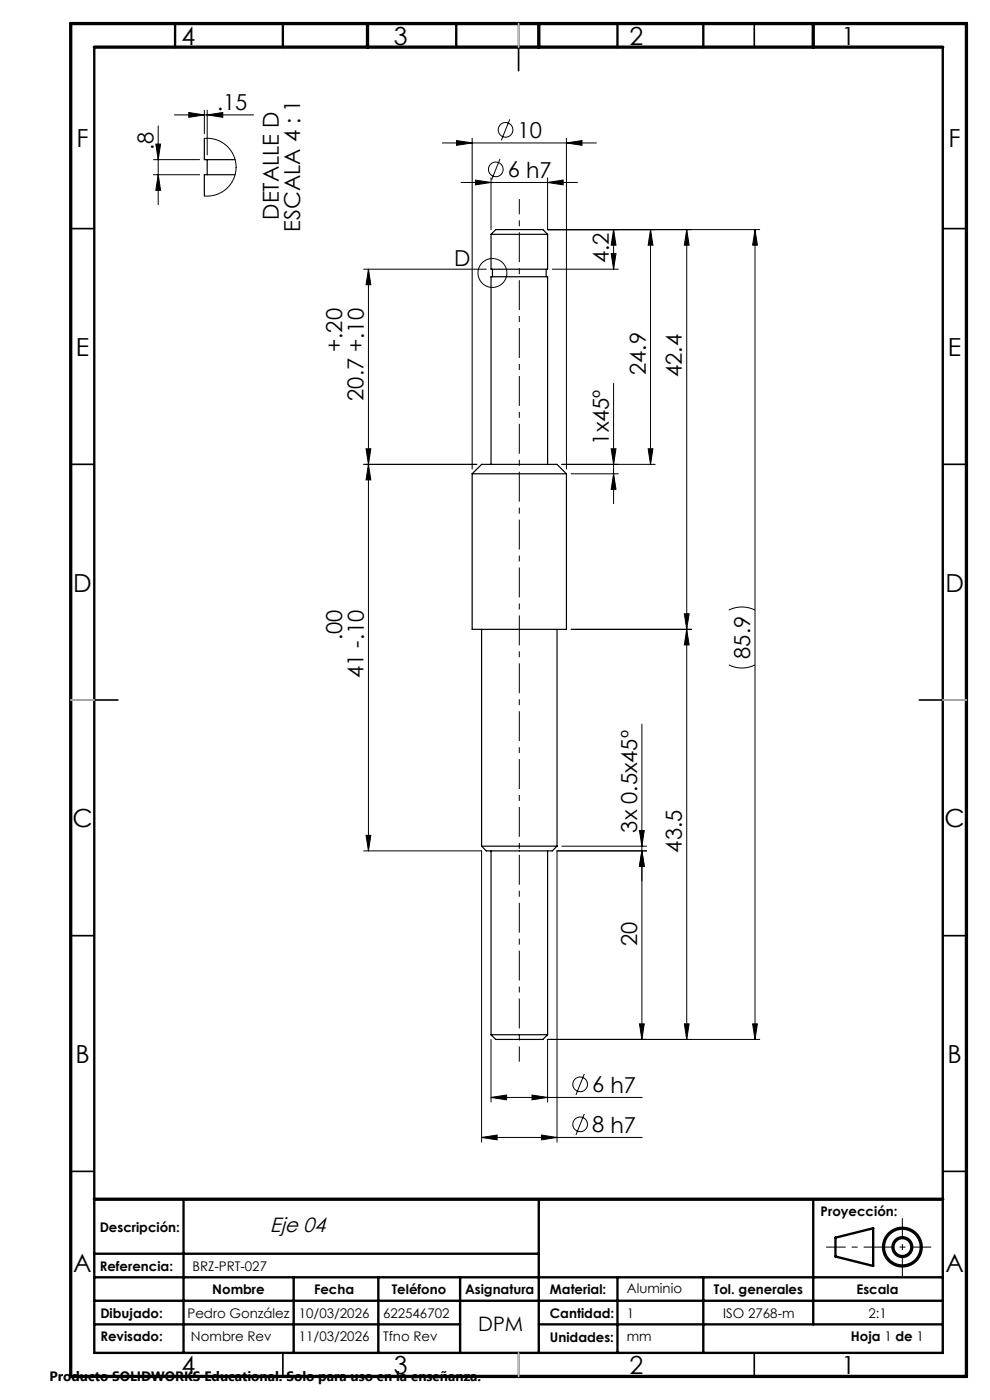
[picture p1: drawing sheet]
<svg xmlns="http://www.w3.org/2000/svg" width="210mm" height="297mm" viewBox="0 0 210 297" stroke-linecap="round" stroke-linejoin="round" font-family="sans-serif">
<g fill="none" stroke="#000" stroke-width=".25">
<path d="M43.3 29.4v4.5h6.6M43.9 33.9v3.2M49.9 37.1h-6.6v4.5M104.2 49.7h12M104.2 49.7l1-1h10l1 1M104.2 49.7v7.4h12v-7.4M104.5 57.1v1.6M115.9 57.1v1.6M104.2 98.5v-39.8h12v39.8M100.2 100.5h20M100.2 100.5l2-2h16l2 2M100.2 100.5v33h20v-33"/>
<path d="M102.2 133.5v46M118.2 133.5v46M102.2 179.5h16M102.2 179.5l1 1h14l1-1M104.2 180.5v39M116.2 180.5v39M104.2 219.5h12M104.2 219.5l1 1h10l1-1"/>
</g>
<g fill="none" stroke="#000" stroke-width=".21">
<path d="M32.6 33.9h9.7M32.6 37.1h9.7M33.1 30.6h1l-.5 3.3zM33.6 37.1l.5 3.3h-1zM33.6 26.7v16.7M37 24.4h16.8M40 23.9l3.3 .5-3.3 .5zM43.3 29.4h1.3l1.3 .3 1.2 .5 1 .7 .8 1 .7 1.1 .3 1.2 .2 1.3-.1 1.2-.4 1.2-.7 1.1-.8 1-1 .8-1.2 .5-1.3 .3h-1.3M43.3 23.4v5M43.9 24.4l3.3-.5v1zM43.9 23.4v9.5M93.8 30.3h32.7"/>
<path d="M96.9 29.8l3.3 .5-3.3 .5zM97.8 38.7h24.7M100.2 29.3v70.2M100.9 38.2l3.3 .5-3.3 .5zM104.2 37.7v11M106.1 33.7l-1.8 4.5M108.1 25.3l-1.8 4.5M116.2 38.7l3.3-.5v1zM116.2 37.7v11h45M120.2 30.3l3.3-.5v1zM120.2 29.3v70.2M77.2 57.1h26"/>
<path d="M78.2 57.1l.5 3.3h-1.1zM78.2 57.1v123.4M117.2 57.1h14M129.6 53.8h1.1l-.5 3.3zM130.2 48.7l.5 3.3h-1.1zM130.2 48.7v8.4M138 48.7l.5 3.3h-1zM138 48.7v49.8M145.7 48.7l.5 3.3h-1zM145.7 48.7v171.8M160.2 48.7l.5 3.3h-1.1zM160.2 48.7v171.8"/>
<path d="M77.2 98.5h24M77.6 95.2h1.1l-.5 3.3zM78.2 98.5l.5 3.3h-1.1zM119.2 98.5h19.8M129.6 95.2h1.1l-.5 3.3zM130.2 81.3v25.6M137.5 95.2h1l-.5 3.3zM121.2 100.5h10M130.2 100.5l.5 3.3h-1.1zM121.2 133.5h25.5M145.2 130.2h1l-.5 3.3zM145.7 133.5l.5 3.3h-1z"/>
<path d="M154.6 129.4a6.2 6.2 0 0 1 5.6 0M136.2 153.6v66.9M154.6 141.1a6.2 6.2 0 0 0 5.6 0M77.6 177.2h1.1l-.5 3.3zM119.2 179.5h18M135.6 176.2h1.1l-.5 3.3zM77.2 180.5h25v61.8M136.2 180.5l.5 3.3h-1.1zM137.2 180.5h-19v61.8M135.6 217.2h1.1l-.5 3.3zM145.2 217.2h1l-.5 3.3zM159.6 217.2h1.1l-.5 3.3z"/>
<path d="M104.2 232.8l3.3-.5v1zM104.2 220.5v13.3M104.2 232.8h32M112.9 232.3l3.3 .5-3.3 .5zM124 227.8l-1.8 4.5M124 236.3l-1.8 4.4M161.2 220.5h-45v13.3M102.2 241.3l3.3-.5v1zM102.2 241.3h34M114.9 240.8l3.3 .5-3.3 .5z"/>
<circle cx="105.2" cy="35.9" r="1.56"/>
<circle cx="107.2" cy="27.5" r="1.56"/>
<circle cx="104.5" cy="57.9" r="3.1"/>
<circle cx="123.1" cy="230" r="1.56"/>
<circle cx="123.1" cy="238.5" r="1.56"/>
</g>
<g fill="none" stroke="#000" stroke-width=".7" stroke-linecap="butt">
<circle cx="191.4" cy="264.6" r="2"/>
<circle cx="191.4" cy="264.6" r="4"/>
</g>
<path d="M110.2 225.2v-183" fill="none" stroke="#000" stroke-width=".21" stroke-dasharray="6.3 1.3 1.3 1.3" stroke-dashoffset="3.1" stroke-linecap="butt"/>
<path d="M197.5 264.6h-22.3" fill="none" stroke="#000" stroke-width=".21" stroke-dasharray="6.3 1.3 1.3 1.3" stroke-dashoffset="2.2" stroke-linecap="butt"/>
<path d="M191.4 258.4v12.3" fill="none" stroke="#000" stroke-width=".21" stroke-dasharray="6.3 1.3 1.3 1.3" stroke-dashoffset="2.1" stroke-linecap="butt"/>
<g fill="none" stroke="#000" stroke-width=".35">
<path d="M60 5v5M110 5v10M160 5v5M15 48.5h5M200 48.5h5M15 98.5h5M200 98.5h5M15 148.5h10M195 148.5h10M15 198.5h5M200 198.5h5M15 248.5h5"/>
<path d="M200 248.5h5M60 287v5M110 287v5M160 287v5"/>
</g>
<g fill="none" stroke="#000" stroke-width=".5">
<path d="M20 10v277h180v-277M37.1 5v5M60 5v5M96.8 5v5M131 5v5M149.2 5v5M38.9 254.4v32.6M114.3 254.4v32.6M172.5 254.4v26.6M20 266h94.3M20 271h180M20 275.9h180"/>
<path d="M62.3 271v16M80.2 271v16M97.6 271v16M131 271v16M149.2 271v16M177.2 262.6l8-2v8l-8-2zM20 281h77.6M114.3 281h85.7"/>
</g>
<path d="M15 5h190v287h-190zM20 10h180M78 5v5M114.3 5v5M172.5 5v5M20 254.4h180" fill="none" stroke="#000" stroke-width=".7"/>
<path d="M110 5v5M15 148.5h5M200 148.5h5M110 287v5" fill="none" stroke="#c0c0c0" stroke-width=".35"/>
<g fill="#000">
<path d="M130.2 48.7l.5 3.3h-1.1zM129.6 53.8h1.1l-.5 3.3zM136.2 180.5l.5 3.3h-1.1zM135.6 217.2h1.1l-.5 3.3zM160.2 48.7l.5 3.3h-1.1zM159.6 217.2h1.1l-.5 3.3zM138 48.7l.5 3.3h-1zM137.5 95.2h1l-.5 3.3zM145.7 48.7l.5 3.3h-1zM145.2 130.2h1l-.5 3.3zM78.2 98.5l.5 3.3h-1.1zM77.6 177.2h1.1l-.5 3.3zM145.7 133.5l.5 3.3h-1zM145.2 217.2h1l-.5 3.3zM33.1 30.6h1l-.5 3.3zM33.6 37.1l.5 3.3h-1z"/>
<path d="M77.6 95.2h1.1l-.5 3.3zM78.2 57.1l.5 3.3h-1.1z"/>
<path d="M136.2 180.5l.5 3.3h-1.1zM135.6 176.2h1.1l-.5 3.3zM130.2 100.5l.5 3.3h-1.1zM129.6 95.2h1.1l-.5 3.3z"/>
<path d="M104.2 232.8l3.3-.5v1zM112.9 232.3l3.3 .5-3.3 .5zM100.9 38.2l3.3 .5-3.3 .5zM116.2 38.7l3.3-.5v1zM96.9 29.8l3.3 .5-3.3 .5zM120.2 30.3l3.3-.5v1zM102.2 241.3l3.3-.5v1zM114.9 240.8l3.3 .5-3.3 .5zM40 23.9l3.3 .5-3.3 .5zM43.9 24.4l3.3-.5v1z"/>
</g>
<g font-size="5.3">
<text x="38.5" y="9.5">4</text>
<text x="83.5" y="9.5">3</text>
<text x="133.5" y="9.5">2</text>
<text x="178.5" y="9.5">1</text>
<text x="16.2" y="31.2">F</text>
<text x="201.2" y="31.2">F</text>
<text x="16.1" y="75.5">E</text>
<text x="201.1" y="75.5">E</text>
<text x="15.5" y="125.5">D</text>
<text x="200.5" y="125.5">D</text>
<text x="15.4" y="175.5">C</text>
<text x="200.4" y="175.5">C</text>
<text x="16" y="225.5">B</text>
<text x="201" y="225.5">B</text>
<text x="15.5" y="269.7">A</text>
<text x="200.5" y="269.7">A</text>
<text x="38.5" y="291.5">4</text>
<text x="83.5" y="291.5">3</text>
<text x="133.5" y="291.5">2</text>
<text x="178.5" y="291.5">1</text>
</g>
<g font-size="4.7">
<text x="46" y="23.4">.15</text>
<text x="109.8" y="29.3">10</text>
<text x="32.5" y="31.9" transform="rotate(-90 32.5 31.9)">.8</text>
<text x="107.7" y="37.6">6 h7</text>
<text x="59.2" y="46.6" transform="rotate(-90 59.2 46.6)">DETALLE D</text>
<text x="63.7" y="49.1" transform="rotate(-90 63.7 49.1)">ESCALA 4 : 1</text>
<text x="96.4" y="56.4">D</text>
<text x="129.1" y="55.9" transform="rotate(-90 129.1 55.9)">4.2</text>
<text x="72.6" y="74.7" transform="rotate(-90 72.6 74.7)">+.20</text>
<text x="137" y="79.5" transform="rotate(-90 137 79.5)">24.9</text>
<text x="144.7" y="80" transform="rotate(-90 144.7 80)">42.4</text>
<text x="77.1" y="85" transform="rotate(-90 77.1 85)">20.7 +.10</text>
<text x="129.1" y="94.3" transform="rotate(-90 129.1 94.3)">1x45º</text>
<text x="72.6" y="135.8" transform="rotate(-90 72.6 135.8)">.00</text>
<text x="77.1" y="143.8" transform="rotate(-90 77.1 143.8)">41 -.10</text>
<text x="159.1" y="139.8" transform="rotate(-90 159.1 139.8)">85.9</text>
<text x="135.1" y="176.6" transform="rotate(-90 135.1 176.6)">3x 0.5x45º</text>
<text x="144.7" y="180.9" transform="rotate(-90 144.7 180.9)">43.5</text>
<text x="135.1" y="200.8" transform="rotate(-90 135.1 200.8)">20</text>
<text x="125.6" y="231.7">6 h7</text>
<text x="125.6" y="240.2">8 h7</text>
</g>
<text font-size="4.4" x="57.3" y="261.3">Eje 04</text>
<text font-size="4.2" x="101.4" y="282.3">DPM</text>
<text font-size="2.9" x="10.5" y="292.9">Producto SOLIDWORKS Educational. Solo para uso en la enseñanza.</text>
<g font-size="2.8">
<text x="21.1" y="261.3">Descripción:</text>
<text x="174.1" y="258">Proyección:</text>
<text x="21.1" y="269.7">Referencia:</text>
<text x="40.8" y="269.7">BRZ-PRT-027</text>
<text x="45" y="274.5">Nombre</text>
<text x="66.6" y="274.5">Fecha</text>
<text x="83.1" y="274.5">Teléfono</text>
<text x="98.6" y="274.5">Asignatura</text>
<text x="116.7" y="274.5">Material:</text>
<text x="133" y="274.4">Aluminio</text>
<text x="151.4" y="274.5">Tol. generales</text>
<text x="181.7" y="274.5">Escala</text>
<text x="21.3" y="279.7">Dibujado:</text>
<text x="39.8" y="279.7">Pedro González</text>
<text x="63.4" y="279.7">10/03/2026</text>
<text x="81.3" y="279.7">622546702</text>
<text x="116.7" y="279.7">Cantidad:</text>
<text x="133" y="279.6">1</text>
<text x="153.4" y="279.7">ISO 2768-m</text>
<text x="184.2" y="279.7">2:1</text>
<text x="21.3" y="284.6">Revisado:</text>
<text x="40.5" y="284.6">Nombre Rev</text>
<text x="63.4" y="284.6">11/03/2026</text>
<text x="81.3" y="284.6">Tfno Rev</text>
<text x="116.7" y="284.6">Unidades:</text>
<text x="133" y="284.5">mm</text>
<text x="180.5" y="284.5">Hoja 1 de 1</text>
</g>
</svg>
